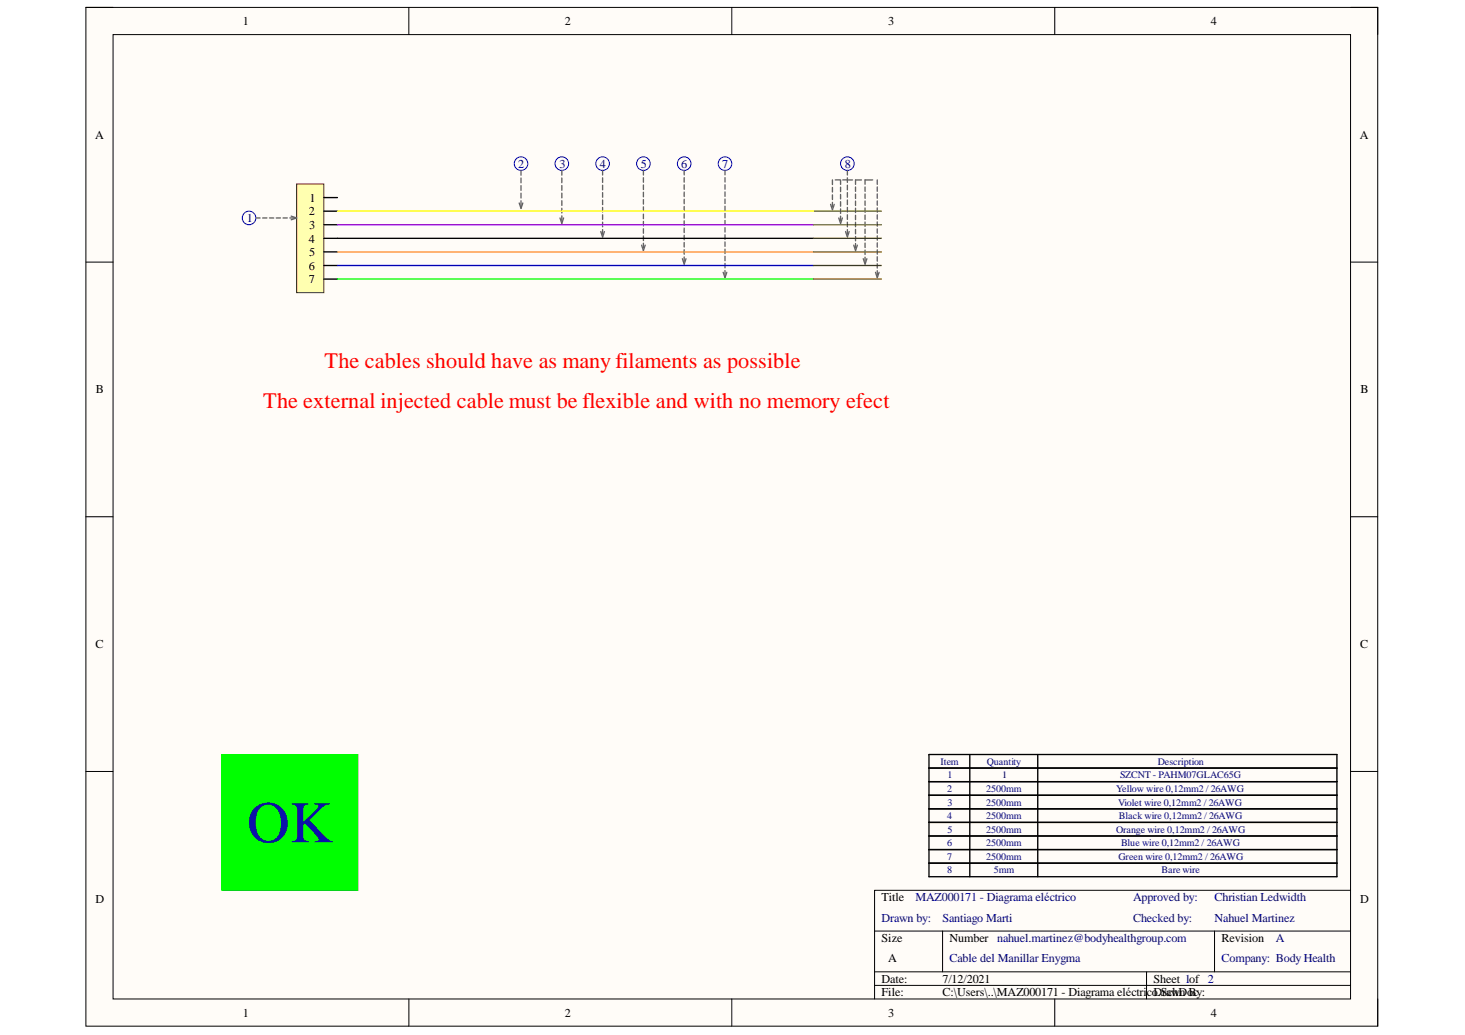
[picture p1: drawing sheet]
<svg xmlns="http://www.w3.org/2000/svg" width="297mm" height="210mm" viewBox="0 0 297 210" stroke-linecap="round" stroke-linejoin="round" font-family="sans-serif">
<path d="M17.4 1.5h261.9v206.6h-261.9z" fill-rule="evenodd" fill="#fffcf8"/>
<path d="M17.4 1.5h261.9v206.6h-261.9z" fill="none" stroke="#000" stroke-width=".2"/>
<path d="M22.9 7h250.9v195.6h-250.9z" fill-rule="evenodd" fill="#fffcf8"/>
<g fill="none" stroke="#000" stroke-width=".2">
<path d="M17.4 1.5h5.5M22.9 7h250.9v195.6h-250.9zM82.9 1.5v5.5M148.4 1.5v5.5M213.9 1.5v5.5M273.8 1.5h5.5v5.5M17.4 53.2h5.5M273.8 53.2h5.5M17.4 104.8h5.5M273.8 104.8h5.5M17.4 156.5h5.5M273.8 156.5h5.5"/>
<path d="M177.3 188.8h96.5M177.3 197.1h96.5M177.3 199.8h96.5M191.1 188.8v8.3M232.5 197.1v5.5M246.3 188.8v8.3M273.8 180.6h-96.5v22M82.9 202.6v5.5M148.4 202.6v5.5M213.9 202.6v5.5M279.3 202.6v5.5"/>
</g>
<path d="M188.4 153h82.7v24.8h-82.7zM188.4 155.8h82.7M188.4 158.5h82.7M196.6 153v24.8M210.4 153v24.8M188.4 161.3h82.7M188.4 164h82.7M188.4 166.8h82.7M188.4 169.5h82.7M188.4 172.3h82.7M188.4 175.1h82.7" fill="none" stroke="#000" stroke-width=".27"/>
<path d="M60.1 37.3h5.6v22.1h-5.6z" fill-rule="evenodd" fill="#ffffb0"/>
<path d="M60.1 37.3h5.6v22.1h-5.6z" fill="none" stroke="#800000" stroke-width=".2"/>
<path d="M65.7 40.1h2.7M65.7 42.8h2.7M65.7 45.6h2.7M65.7 48.3h99.2M65.7 51.1h2.7M65.7 53.8h2.7M65.7 56.6h2.7" fill="none" stroke="#000" stroke-width=".27"/>
<g fill="none" stroke="#00f" stroke-width=".2">
<circle cx="105.6" cy="33.2" r="1.38"/>
<circle cx="113.9" cy="33.2" r="1.38"/>
<circle cx="122.2" cy="33.2" r="1.38"/>
<circle cx="130.5" cy="33.2" r="1.38"/>
<circle cx="138.7" cy="33.2" r="1.38"/>
<circle cx="147" cy="33.2" r="1.38"/>
<circle cx="171.8" cy="33.2" r="1.38"/>
<circle cx="50.5" cy="44.2" r="1.38"/>
</g>
<g fill="none" stroke="#646464" stroke-width=".27">
<path d="M105.6 34.6v.9M105.6 36.1v1M105.6 37.6v1M105.6 39.2v1M113.9 34.6v.9M113.9 36.1v1M113.9 37.6v1M113.9 39.2v.9M122.2 34.6v.9M122.2 36.1v.9M122.2 37.6v.9M122.2 39.1v.9"/>
<path d="M130.5 34.6v.9M130.5 36v1M130.5 37.5v.9M130.5 39v.9M138.7 34.6v.9M138.7 36v.9M138.7 37.5v.9M138.7 38.9v1M147 34.6v.9M147 36v.9M147 37.5v.9M147 38.9v.9"/>
<path d="M168.8 36.5v.9M168.8 38v.9M168.8 39.5v1M169.3 36.5h1M170.4 38v.9M170.4 39.4v.9M171.8 37.6v.9M171.8 39.1v.9M173.5 37.9v.9M173.5 39.4v.9M175.4 37.9v.9M175.4 39.3v.9"/>
<path d="M177.9 37.9v.9M177.9 39.3v.9M51.9 44.2h.8M53.3 44.2h.8M54.6 44.2h.9M56 44.2h.9M57.4 44.2h.9M58.8 44.2h.8M59 43.8l1.1 .4-1.1 .4M105.3 41.2l.3 1.1 .4-1.1M105.6 40.7v1M113.5 44.2l.4 1.1 .4-1.1"/>
<path d="M113.9 40.7v1M113.9 42.2v1M113.9 43.8v.9M121.8 47l.4 1.1 .4-1.1M122.2 40.6v.9M122.2 42.1v.9M122.2 43.6v.9M122.2 45.1v.9M122.2 46.6v.9M130.1 49.7l.4 1.1 .3-1.1M130.5 40.5v.9M130.5 41.9v1"/>
<path d="M130.5 43.4v.9M130.5 44.9v.9M130.5 46.4v.9M130.5 47.9v.9M130.5 49.3v1M138.4 52.5l.3 1.1 .4-1.1M138.7 40.4v.9M138.7 41.9v.9M138.7 43.3v.9M138.7 44.8v.9M138.7 46.3v.9M138.7 47.7v.9"/>
<path d="M138.7 49.2v.9M138.7 50.6v1M138.7 52.1v.9M146.6 55.2l.4 1.1 .4-1.1M147 40.4v.9M147 41.8v.9M147 43.3v.9M147 44.7v.9M147 46.2v.9M147 47.6v.9M147 49.1v.9M147 50.5v.9"/>
<path d="M147 52v.9M147 53.4v.9M147 54.9v.9M168.4 41.4l.4 1.2 .3-1.2M168.8 41v1M170.1 44.2l.3 1.1 .4-1.1M170.4 40.9v.9M170.4 42.4v.9M170.4 43.8v1M171.4 47l.4 1.1 .4-1.1M171.8 40.6v.9M171.8 42.1v.9"/>
<path d="M171.8 43.6v.9M171.8 45.1v.9M171.8 46.6v.9M173.1 49.7l.4 1.1 .3-1.1M173.5 40.8v.9M173.5 42.2v.9M173.5 43.7v.9M173.5 45.1v.9M173.5 46.5v.9M173.5 48v.8M173.5 49.4v.9M175 52.5l.4 1.1 .4-1.1"/>
<path d="M175.4 40.8v.8M175.4 42.2v.9M175.4 43.6v.9M175.4 45v.9M175.4 46.5v.8M175.4 47.9v.9M175.4 49.3v.9M175.4 50.7v.9M175.4 52.1v.9M177.5 55.2l.4 1.1 .3-1.1M177.9 40.7v.9M177.9 42.2v.8"/>
<path d="M177.9 43.6v.9M177.9 45v.9M177.9 46.4v.9M177.9 47.8v.9M177.9 49.2v.9M177.9 50.7v.8M177.9 52.1v.9M177.9 53.5v.9M177.9 54.9v.9"/>
</g>
<path d="M164.9 42.8h13.8M164.9 56.6h13.8M164.9 53.9h13.8M164.9 51.1h13.8M164.9 48.3h13.8M164.9 45.6h13.8" fill="none" stroke="#7f6000" stroke-width=".27"/>
<path d="M68.4 56.6h96.5" fill="none" stroke="#0f0" stroke-width=".27"/>
<path d="M68.4 53.8h96.5" fill="none" stroke="#00f" stroke-width=".27"/>
<path d="M68.4 51.1h96.5" fill="none" stroke="#f90" stroke-width=".27"/>
<path d="M68.4 45.6h96.5" fill="none" stroke="#90f" stroke-width=".27"/>
<path d="M68.4 42.8h96.5" fill="none" stroke="#ff0" stroke-width=".27"/>
<path d="M45 153h27.6v27.6h-27.6z" fill-rule="evenodd" fill="#0f0"/>
<path d="M45 153h27.6v27.6h-27.6z" fill="none" stroke="#0f0" stroke-width=".2"/>
<text font-size="11.9" fill="#000080" x="50.1" y="170.8">OK</text>
<g font-size="4.5" fill="#f00">
<text x="65.8" y="74.5">The cables should have as many filaments as possible</text>
<text x="53.4" y="82.8">The external injected cable must be flexible and with no memory efect</text>
</g>
<text font-size="2.8" fill="#646464" x="170.4" y="36.5">COConn8B</text>
<g font-size="2.5">
<text x="49.2" y="5.1">1</text>
<text x="114.5" y="5.1">2</text>
<text x="180.1" y="5.1">3</text>
<text x="245.5" y="5.1">4</text>
<text x="19.3" y="28.1">A</text>
<text x="275.7" y="28.1">A</text>
<text x="62.8" y="40.9">1</text>
<text x="62.6" y="43.7">2</text>
<text x="62.7" y="46.4">3</text>
<text x="62.6" y="49.2">4</text>
<text x="62.7" y="51.9">5</text>
<text x="62.6" y="54.7">6</text>
<text x="62.6" y="57.5">7</text>
<text x="19.5" y="79.8">B</text>
<text x="275.9" y="79.8">B</text>
<text x="19.4" y="131.5">C</text>
<text x="275.8" y="131.5">C</text>
<text x="19.4" y="183.1">D</text>
<text x="178.7" y="182.8">Title</text>
<text x="275.8" y="183.1">D</text>
<text x="178.7" y="191">Size</text>
<text x="192.5" y="191">Number nahuel.martinez@bodyhealthgroup.com</text>
<text x="247.7" y="191">Revision</text>
<text x="180.1" y="195.2">A</text>
<text x="178.7" y="199.3">Date:</text>
<text x="178.7" y="202.1">File:</text>
<text x="191.1" y="199.3">7/12/2021</text>
<text x="191.1" y="202.1">C:\Users\..\MAZ000171 - Diagrama eléctricoDrawn By:</text>
<text x="233.9" y="199.3">Sheet 1of 2</text>
<text x="234.8" y="202.1">.SchDoc</text>
<text x="49.2" y="206.2">1</text>
<text x="114.5" y="206.2">2</text>
<text x="180.1" y="206.2">3</text>
<text x="245.5" y="206.2">4</text>
</g>
<g font-size="2.5" fill="#000080">
<text x="105.1" y="34.1">2</text>
<text x="113.4" y="34.1">3</text>
<text x="121.6" y="34.1">4</text>
<text x="129.9" y="34.1">5</text>
<text x="138.1" y="34.1">6</text>
<text x="146.4" y="34.1">7</text>
<text x="171.3" y="34.1">8</text>
<text x="50.1" y="45.1">1</text>
<text x="185.6" y="182.8">MAZ000171 - Diagrama eléctrico</text>
<text x="229.8" y="182.8">Approved by:</text>
<text x="246.2" y="182.8">Christian Ledwidth</text>
<text x="178.7" y="187">Drawn by:</text>
<text x="191.1" y="187">Santiago Marti</text>
<text x="229.8" y="187">Checked by:</text>
<text x="246.2" y="187">Nahuel Martinez</text>
<text x="258.7" y="191">A</text>
<text x="192.5" y="195.2">Cable del Manillar Enygma</text>
<text x="247.7" y="195.2">Company: Body Health</text>
</g>
<g font-size="2" fill="#000080">
<text x="190.7" y="155.1">Item</text>
<text x="200.1" y="155.1">Quantity</text>
<text x="234.7" y="155.1">Description</text>
<text x="192" y="160.6">2</text>
<text x="192.1" y="157.8">1</text>
<text x="200" y="160.6">2500mm</text>
<text x="203.2" y="157.8">1</text>
<text x="226.3" y="160.6">Yellow wire 0,12mm2 / 26AWG</text>
<text x="227.1" y="157.8">SZCNT - PAHM07GLAC65G</text>
<text x="192" y="166.1">4</text>
<text x="192.1" y="163.4">3</text>
<text x="200" y="163.4">2500mm</text>
<text x="200" y="166.1">2500mm</text>
<text x="226.7" y="163.4">Violet wire 0,12mm2 / 26AWG</text>
<text x="226.9" y="166.1">Black wire 0,12mm2 / 26AWG</text>
<text x="192" y="171.6">6</text>
<text x="192.1" y="168.9">5</text>
<text x="200" y="168.9">2500mm</text>
<text x="200" y="171.6">2500mm</text>
<text x="226.3" y="168.9">Orange wire 0,12mm2 / 26AWG</text>
<text x="227.3" y="171.6">Blue wire 0,12mm2 / 26AWG</text>
<text x="192" y="174.4">7</text>
<text x="192" y="177.1">8</text>
<text x="200" y="174.4">2500mm</text>
<text x="201.5" y="177.1">5mm</text>
<text x="226.8" y="174.4">Green wire 0,12mm2 / 26AWG</text>
<text x="235.5" y="177.1">Bare wire</text>
</g>
</svg>
